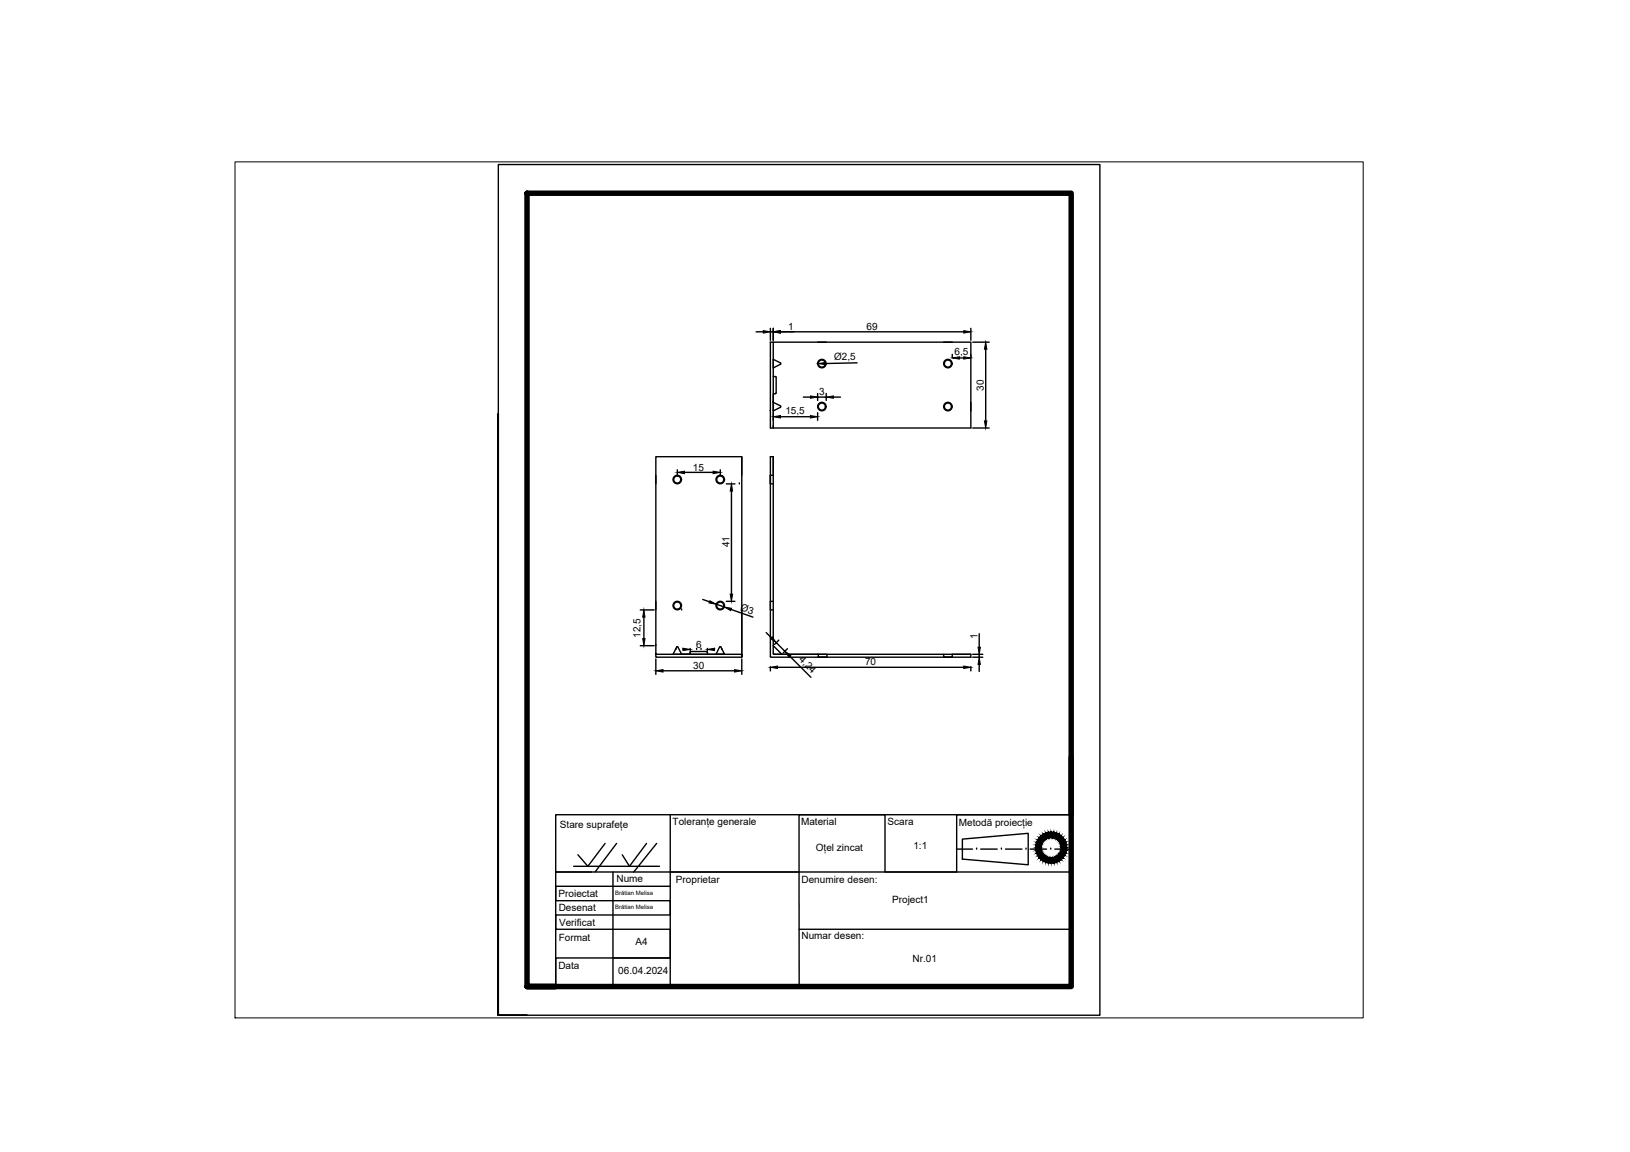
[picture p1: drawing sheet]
<svg xmlns="http://www.w3.org/2000/svg" width="297mm" height="210mm" viewBox="0 0 297 210" stroke-linecap="round" stroke-linejoin="round" font-family="sans-serif">
<!-- layer: 0 -->
<path d="M42.8 29.5h205.6v156h-205.6zM90.8 185h.1" fill="none" stroke="#000" stroke-width=".18"/>
<g fill="none" stroke="#000" stroke-width=".25">
<path d="M140.4 59.8v2.2M140.9 59.8v2.2M176.9 59.8v2.2M137.8 60.5h1.3M140.4 62.3h36.5v15.7h-36.5zM140.4 74.9h.1M140.4 60.5h.5M140.9 73.3v1.6l1.3-.7M140.9 65.5l1.3 .6v.3M140.9 74.9h.1M140.9 73.3h.1M140.9 68.6l.5 .1"/>
<path d="M140.9 62.3v15.7M140.9 73.3l1.3 .7M141.3 71.7h-.4v1.6M141.4 71.6l-.1 .1M141.4 68.7v2.9M142.2 74v.2M142.2 60.5h33.4M142.2 75.9h5.5M142.2 66.4l-1.3 .6M146.4 72.4h1.3M149 62.3h1.6M149 71.7v1.3"/>
<path d="M149 75.2v1.4M149 72.4h1.6M150.6 71.7v1.3M151.9 72.4h1.3M156.2 66.1l-5.8 .1M172 62.3h1.5M173.5 64.6v.5M174.8 65.2h.8M176.9 64.6v.5M176.9 73.3v1.6M177.3 78h3M177.3 62.3h3"/>
<path d="M179.6 63.6v13.1M119.5 86.6v1.6M123.4 85.6v1.1M124.7 86.1h5.2M131.3 85.6v1.1M132.4 88.2h1.5M133.3 89.5v18.8M134.7 88.2h.1M135.2 83.2v3.4M140.4 86.6v1.6h.5M140.9 86.6h-.5v1.6M116.7 117.7h2.5"/>
<path d="M116.7 111.1h2.5M117.3 112.4v4M119.5 119.2h15.7v.5h-15.7v-36.5h15.7v36.5M119.5 119.2h.1M119.5 117.7h.1M119.5 109.6v1.5M123.2 118.3h.1M123.5 117.9h-.2l-.7 1.3h1.6M123.5 117.9l.7 1.3M124.2 111.1h.1M124.5 118.3h.1M125.8 118.6h.1"/>
<path d="M125.8 119h.1M125.8 118.3h.1M125.9 118.7l-.1 .5h-1.6M125.9 118.7h2.9l.1 .1M126.9 118.3h.1M127.7 118.3h.1M128.1 109.2l1.2 .5M128.9 118.6h.1M128.9 119h.1M128.9 118.3h.1M128.9 118.8v.4M130.2 118.3h.1"/>
<path d="M130.5 110.1l1.5 .5M131.1 117.9l-.6 1.3h1.5M131.1 117.9h.3M131.4 117.9l.6 1.3h-7.8M131.5 118.3h.1M132.4 109.6h1.5M133.2 111l4 1.4M135.2 111.1v8.1M139.6 115.3l.9 .9M140.9 109.6h-.5v1.5h.5M140.9 117.7l1.6 1.5M141 119.2l-.1-.1v-35.9h-.5v36.4"/>
<path d="M141.5 117.1l1.5 1.6M141.9 116.6l-.8 .8M143.5 118.2l-.8 .8M144 119.6l3.8 3.8M149.1 119.2h1.6v.5h-1.6v-.5h-8.1h35.9M172 119.2v.5h1.5v-.5h3.4M176.9 119.2v.5h-36.4l-.1-.1M177.3 119.7h1.8M177.3 119.2h1.8M178.4 115.5v2.4M178.4 119.2v.5M119.5 120.1v2.8"/>
<path d="M120.8 122.2h13.1M135.2 120.1v2.8M140.4 121.5v.7M141.7 121.6h33.9M176.9 121.5v.7M178.4 121.1v1.3M104.5 157.8h15.7M107.8 158.9h-6.5h93.9v-10.5h-93.9v31.4v-5.3h20.8v-5.2h-20.8v-2.6h20.8v-2.6h-20.8v-2.6h20.8M110.3 153.7l-3.2 4.1-1.8-2M111.7 158.9v15.6h10.4M112.4 153.7l-4 5.2M117.8 153.7l-3.1 4.1-1.3-2"/>
<path d="M119.7 153.7l-4.2 5.2M122.1 148.4v10.5h23.5v-10.5h15.7v10.5h13v-10.5h20.9M122.1 158.9v20.9M145.6 158.9v20.9M174.3 154.7h2.9M175.4 152.9l12-1.1v5.8l-12-1.1zM178 154.7h.1M178.7 154.7h3M182.5 154.7h.1M183.2 154.7h3M187 154.7h.1M187.7 154.7h3"/>
<path d="M191.5 154.7h.1M192.2 154.7h3M111.7 174.5v5.3M145.6 169.3h49.6v10.5M90.8 185v-155h109.6v155h-109.6h5.2"/>
<circle cx="149.8" cy="66.2" r=".77"/>
<circle cx="149.8" cy="74.1" r=".77"/>
<circle cx="149.8" cy="74.1" r=".65"/>
<circle cx="149.8" cy="66.2" r=".65"/>
<circle cx="172.7" cy="66.2" r=".77"/>
<circle cx="172.7" cy="74.1" r=".77"/>
<circle cx="172.7" cy="66.2" r=".65"/>
<circle cx="172.7" cy="74.1" r=".65"/>
<circle cx="123.4" cy="87.4" r=".77"/>
<circle cx="123.4" cy="87.4" r=".65"/>
<circle cx="131.3" cy="87.4" r=".77"/>
<circle cx="131.3" cy="87.4" r=".65"/>
<circle cx="123.4" cy="110.3" r=".77"/>
<circle cx="123.4" cy="110.3" r=".65"/>
<circle cx="131.3" cy="110.3" r=".77"/>
<circle cx="131.3" cy="110.3" r=".65"/>
</g>
<path d="M96 35.2h99.2v144.6h-99.2zM195.2 138v10.4M101.3 179.8h-5.3h5.3" fill="none" stroke="#000" stroke-width=".99"/>
<g fill="#000" stroke="#000" stroke-width=".18">
<path d="M139.1 60.2l1.3 .3-1.3 .2zM140.9 60.5l1.3-.3v.5zM140.9 75.9l1.3-.2v.5zM147.7 72.1l1.3 .3-1.3 .2zM147.7 75.7l1.3 .2-1.3 .3zM149.1 66.3l1.3-.3v.4zM150.6 72.4l1.3-.3v.5zM173.5 65.2l1.3-.2v.4zM175.6 60.2l1.3 .3-1.3 .2zM175.6 65l1.3 .2-1.3 .2zM179.4 76.7h.4l-.2 1.3zM179.6 62.3l.2 1.3h-.4z"/>
<path d="M123.4 86.1l1.3-.2v.4zM129.9 85.9l1.4 .2-1.4 .2zM133.3 88.2l.2 1.3h-.4zM117.1 116.4h.4l-.2 1.3zM117.3 111.1l.2 1.3h-.4zM124.5 118.1l1.3 .2-1.3 .2zM129.4 109.5l1.1 .6-1.3-.2zM128.9 118.3l1.3-.2v.4zM133.1 108.3h.4l-.2 1.3zM132 110.6l1.3 .2-.2 .5zM140.4 116.3l.3-.3 .8 1.1zM143 118.7l1.1 .7-.3 .3z"/>
<path d="M178.2 117.9h.5l-.3 1.3zM119.5 122.2l1.3-.2v.5zM133.9 122l1.3 .2-1.3 .3zM140.4 121.6l1.3-.2v.4zM175.6 121.4l1.3 .2-1.3 .2zM178.4 119.7l.3 1.4h-.5z"/>
<path d="M193.3 154.8l1.1-.3v.4zM193.4 154.5l-.1 .3 1.1-.3zM193.4 154.5l1-.5v.5zM193.3 154.1l.1 .4 1-.5zM193.3 154.1l1-.6 .1 .5zM193.3 153.8v.3l1-.6zM194 153l.3 .5-1 .3zM193.1 153.5l.2 .3 .7-.8zM193.7 152.6l.3 .4-.9 .5zM192.9 153.3l.2 .2 .6-.9zM193.4 152.3l.3 .3-.8 .7zM193.4 152.3l-.7 .7 .2 .3zM193 152l.4 .3-.7 .7zM193 152l-.5 .9 .2 .1zM192.5 151.8l.5 .2-.5 .9zM192.5 151.8l-.3 .9 .3 .2zM192.1 151.6l.4 .2-.3 .9zM192.1 151.6l-.2 1.1h.3zM191.5 151.6h.6l-.2 1.1zM191.5 151.6v1l.4 .1zM191.1 151.6h.4v1zM191.1 151.6l.1 1.1 .3-.1zM190.6 151.8l.5-.2 .1 1.1zM190.6 151.8l.3 .9h.3zM190.1 152l.5-.2 .3 .9zM190.1 152l.5 .9 .3-.2zM189.7 152.3l.4-.3 .5 .9zM189.7 152.3l.7 .7 .2-.1zM189.3 152.6l.4-.3 .7 .7zM189.3 152.6l.8 .7 .3-.3zM189.3 152.6l.8 .7-1-.3zM189.1 153l.9 .5 .1-.2zM189.1 153l.9 .5h-1.1zM188.9 153.5l.9 .3 .2-.3zM188.9 153.5l.9 .3-1.1 .2zM188.7 154l1 .1 .1-.3zM188.7 154l1 .1-1 .4zM188.7 154.5h1v-.4zM188.7 154.5h1l-1 .4zM188.7 154.9l1-.1v-.3zM188.7 154.9l1-.1-.8 .6zM188.9 155.4l.9-.3-.1-.3zM188.9 155.4l.9-.3-.7 .8zM189.8 155.1l-.7 .8 .9-.5zM189.1 155.9l.9-.5-.7 .9zM190 155.4l-.7 .9 .8-.7zM189.3 156.3l.8-.7-.4 1zM190.1 155.6l-.4 1 .7-.7zM190.4 155.9l-.3 1-.4-.3zM190.4 155.9l-.3 1 .5-.9zM190.6 156v1.1l-.5-.2zM190.6 156v1.1l.3-.9zM190.9 156.2l.2 1.1-.5-.2zM190.9 156.2l.2 1.1 .1-1zM191.2 156.3l.3 1h-.4zM191.2 156.3l.3 1v-1zM191.5 156.3l.6 1h-.6zM191.5 156.3l.6 1-.2-1zM191.9 156.3l.6 .8-.4 .2zM191.9 156.3l.6 .8-.3-.9zM192.2 156.2l.8 .7-.5 .2zM192.2 156.2l.8 .7-.5-.9zM192.5 156l.9 .6-.4 .3zM192.5 156l.9 .6-.7-.7zM192.7 155.9l1 .4-.3 .3zM192.9 155.6l-.2 .3 1 .4zM192.9 155.6l1.1 .3-.3 .4zM193.1 155.4l-.2 .2 1.1 .3zM193.1 155.4h1.2l-.3 .5zM193.3 155.1l-.2 .3h1.2zM193.3 155.1l1.1-.2-.1 .5zM193.3 154.8v.3l1.1-.2z"/>
</g>
<g font-size="1.8">
<text x="143.6" y="60.1">1</text>
<text x="152" y="65.6" transform="rotate(-1 152 65.6)">Ø2,5</text>
<text x="157.9" y="60.1">69</text>
<text x="174" y="64.6">6,5</text>
<text x="149.3" y="72">3</text>
<text x="179.3" y="71.2" transform="rotate(-90 179.3 71.2)">30</text>
<text x="143.1" y="75.4">15,5</text>
<text x="126.3" y="85.7">15</text>
<text x="133" y="99.7" transform="rotate(-90 133 99.7)">41</text>
<text x="134.8" y="111.2" transform="rotate(19 134.8 111.2)">Ø3</text>
<text x="116.7" y="116.2" transform="rotate(-90 116.7 116.2)">12,5</text>
<text x="126.8" y="118">6</text>
<text x="178.1" y="116.5" transform="rotate(-90 178.1 116.5)">1</text>
<text x="126.3" y="121.9">30</text>
<text x="145.5" y="120.3" transform="rotate(45 145.5 120.3)">4,24</text>
<text x="157.6" y="121.2">70</text>
<text x="102" y="150.9">Stare suprafețe</text>
<text x="122.6" y="150.4">Toleranțe generale</text>
<text x="146" y="150.3">Material</text>
<text x="148.7" y="155">Oțel zincat</text>
<text x="161.7" y="150.4">Scara</text>
<text x="166.4" y="154.6">1:1</text>
<text x="174.7" y="150.6">Metodă proiecție</text>
<text x="112.3" y="160.7">Nume</text>
<text x="123.2" y="160.9">Proprietar</text>
<text x="146.1" y="160.8">Denumire desen:</text>
<text x="101.8" y="163.4">Proiectat</text>
<text x="101.8" y="166">Desenat</text>
<text x="162.6" y="164.5">Project1</text>
<text x="101.8" y="171.5">Format</text>
<text x="101.9" y="168.7">Verificat</text>
<text x="115.8" y="172.2">A4</text>
<text x="146.1" y="171.2">Numar desen:</text>
<text x="101.8" y="176.6">Data</text>
<text x="112.7" y="177.5">06.04.2024</text>
<text x="166.3" y="175.2">Nr.01</text>
</g>
<g font-size="1.1">
<text x="112.1" y="163.1">Brătian Melisa</text>
<text x="112.1" y="165.7">Brătian Melisa</text>
</g>
</svg>
